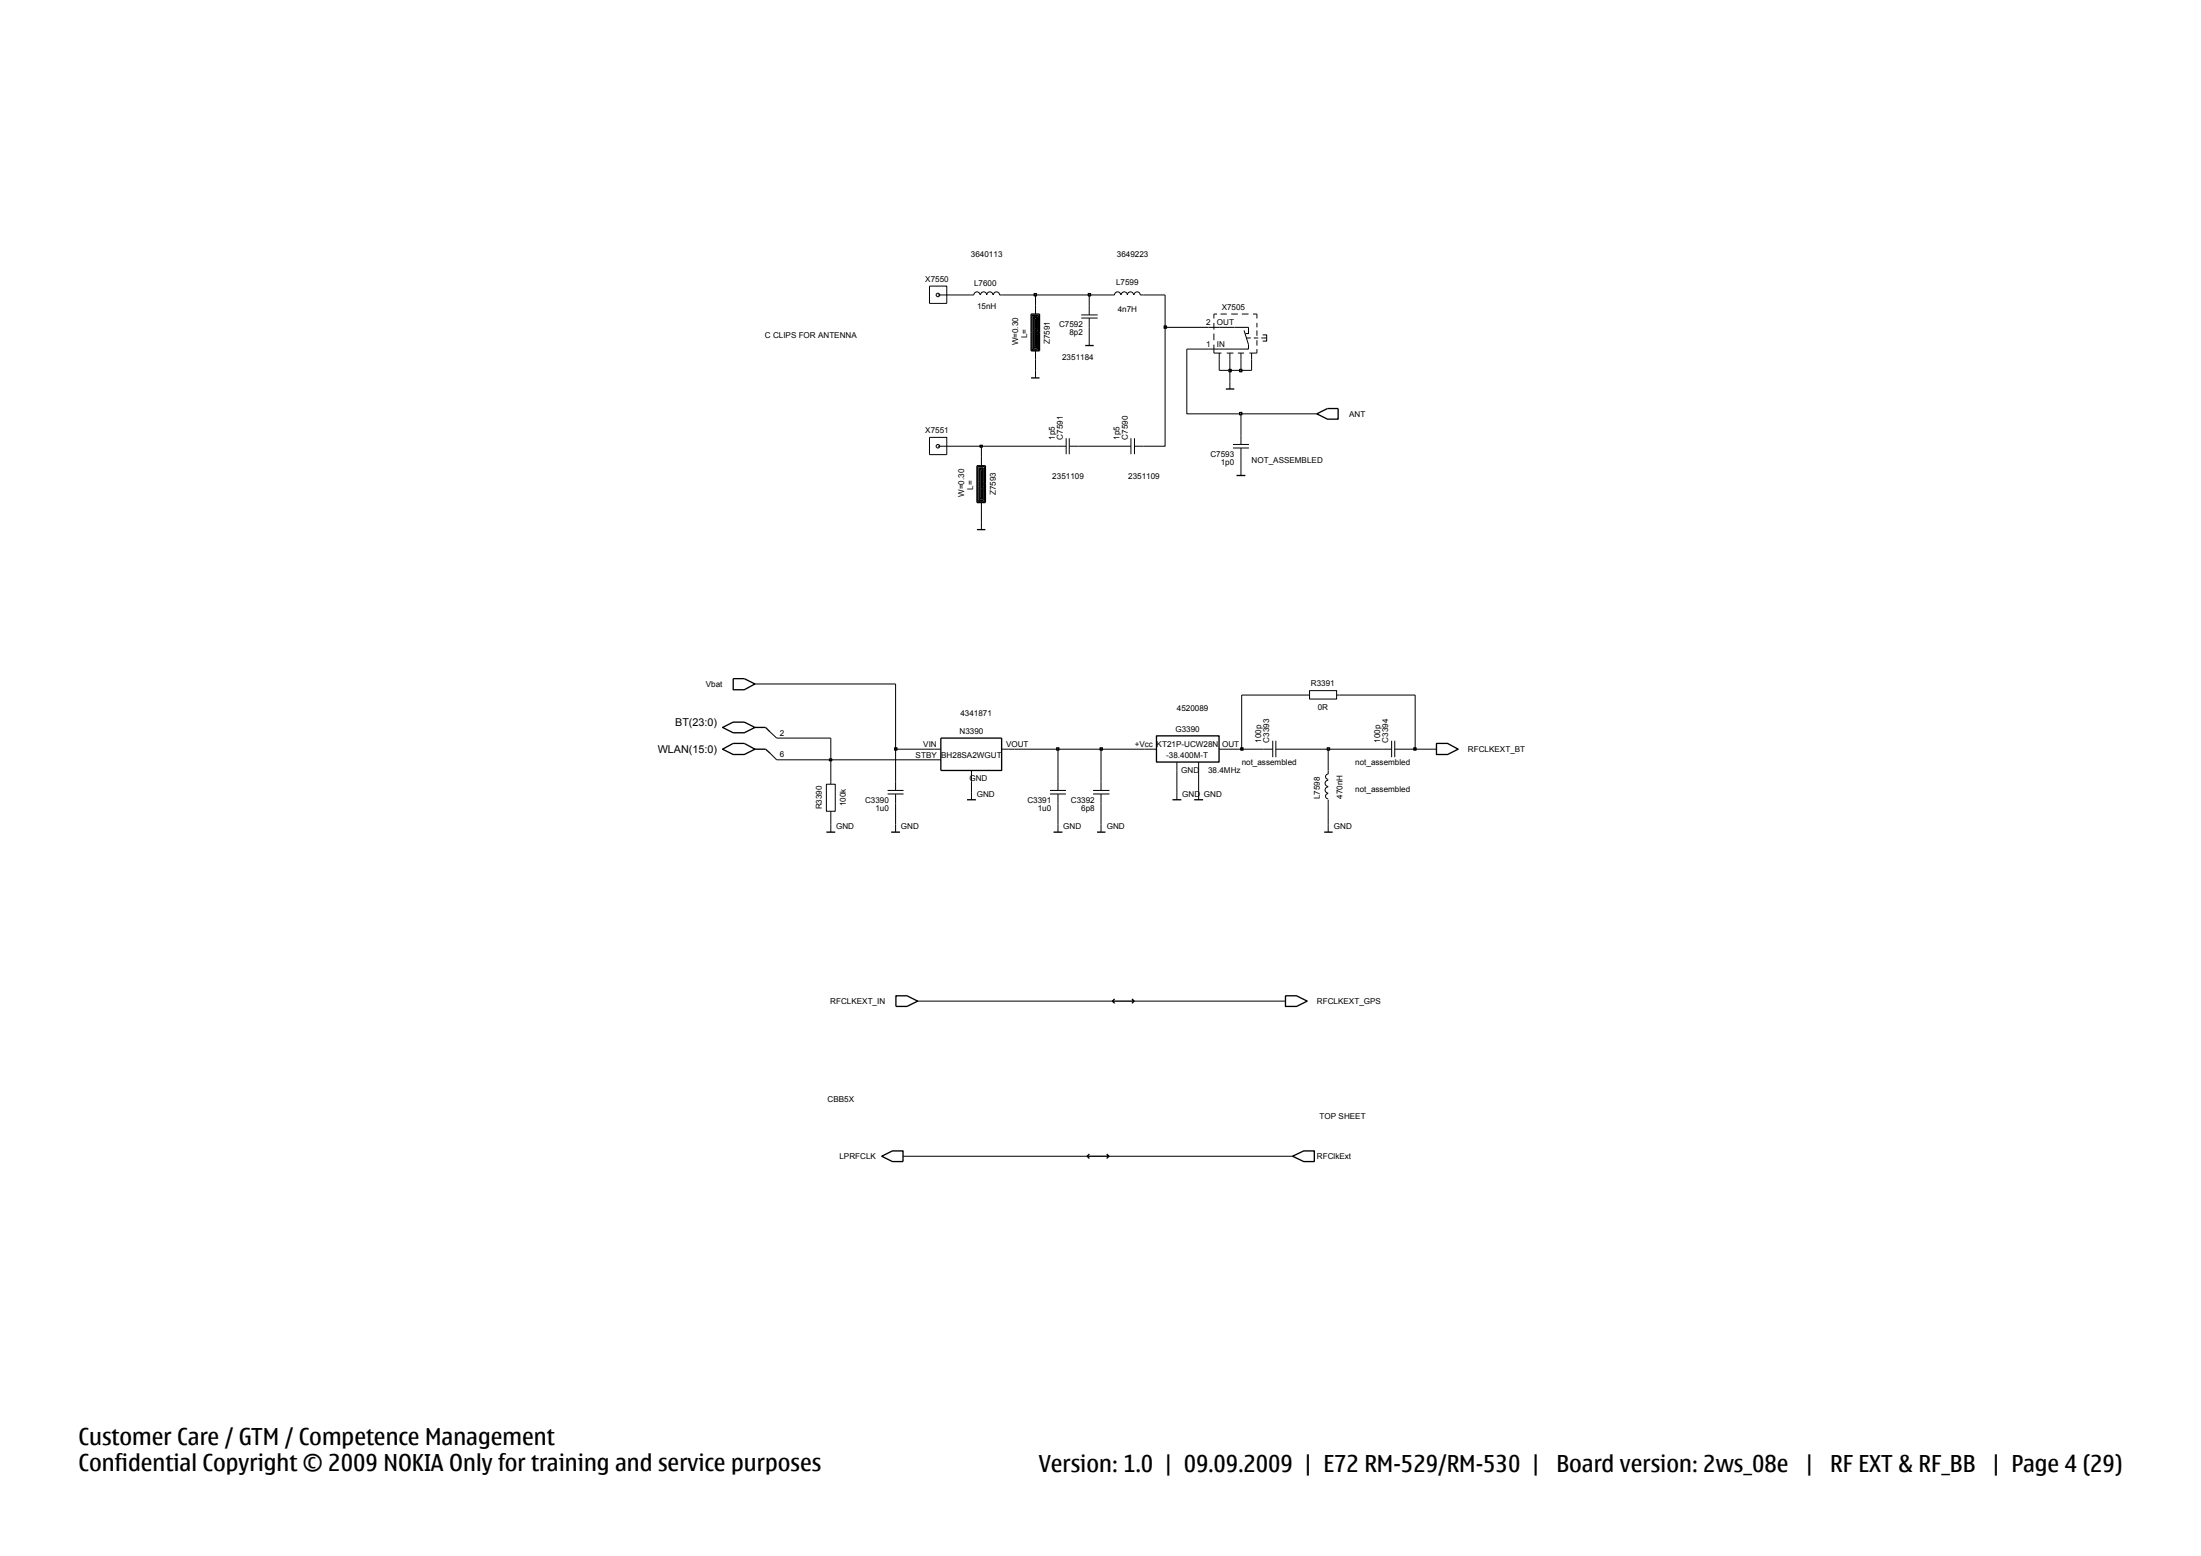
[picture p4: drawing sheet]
<svg xmlns="http://www.w3.org/2000/svg" width="420mm" height="297mm" viewBox="0 0 420 297" stroke-linecap="round" stroke-linejoin="round" font-family="sans-serif">
<g fill="none" stroke="#000" stroke-width=".19">
<path d="M177.4 54.6h3.3v3.3h-3.3zM185.2 56.3h.6a.59 .59 0 0 1 .6-.6 .59 .59 0 0 1 .6 .6M187.1 56.3a.59 .59 0 0 1 .6-.6 .59 .59 0 0 1 .6 .6 .59 .59 0 0 1 .6-.6 .59 .59 0 0 1 .6 .6M189.6 56.3a.59 .59 0 0 1 .6-.6 .59 .59 0 0 1 .5 .6h.6M197.6 58.3v1.6M207.8 58.3v1.8M212 56.3h.7a.59 .59 0 0 1 .6-.6 .59 .59 0 0 1 .6 .6M213.9 56.3a.59 .59 0 0 1 .6-.6 .59 .59 0 0 1 .6 .6 .59 .59 0 0 1 .6-.6 .59 .59 0 0 1 .6 .6M216.4 56.3a.59 .59 0 0 1 .6-.6 .59 .59 0 0 1 .6 .6h.6M232.2 59.9h-.6v.9M232.9 59.9h1.2M234.9 59.9h1.3"/>
<path d="M237 59.9h1.2M239.1 59.9h.8v.9M197.6 67v1.7M197.6 70.7v1.4M206.3 60.7h3.2M206.3 60.1h3.2M207.8 60.7v1.8M207.8 64.5v1.5M230.6 62.5h7.6v1.2h-.6M231.6 61.6v1.3M231.6 63.7v1.2M231.6 65.8v1.6h1.5"/>
<path d="M232.7 67.4v1.3M234.1 67.4h1.3M234.7 67.4v1.3M234.7 72.8v1.5M236.2 67.4h1.2M236.8 67.4v1.3M237.4 63.1l.8 2.7v.8h-7.6M237.8 64.5h.9M238.8 67.4v1.3M239.3 64.5h.8M239.9 61.6v.9M239.9 63.1v1"/>
<path d="M239.9 64.9v1.1M239.9 66.6v.8h-1.5M240.7 64.5h1M241 63.9h.7v1.2h-.7M177.4 83.5h3.3v3.3h-3.3zM187.3 87.2v1.7M187.3 95.9v1.6M187.3 99.7v1.4M201.7 85.2h1.7M203.4 83.6v3.1M204 85.2h1.8M204 83.6v3.1"/>
<path d="M214.1 85.2h1.7M215.8 83.6v3.1M216.5 85.2h1.7M216.5 83.6v3.1M235.3 84.8h3M235.3 85.5h3M236.8 83.1v1.7M236.8 85.5v1.7M236.8 89.3v1.5M146.9 139.7l1.3 1.2M249.4 132.7h.5M249.9 131.8h5.2v1.6h-5.2z"/>
<path d="M255.1 132.7h.5M146.9 143.8l1.3 1.2h10.3v4.7M157.7 149.7h1.7v5.2h-1.7zM158.5 154.9v3.9M169.4 150.9h3M169.4 151.6h3M170.9 143v7.9M170.9 151.6v7.2M177.1 143h2.4M177.1 145h2.4M185.4 147.1v5.6M191.1 143h2.5"/>
<path d="M200.4 150.9h3M200.4 151.6h3M201.9 143v7.9M201.9 151.6v7.2M208.6 151.6h3.1M208.6 150.9h3.1M210.1 143v7.9M210.1 151.6v7.2M218.4 143h2.3M224.6 145.5v7.2M228.7 145.5v7.2M232.6 143h2.3"/>
<path d="M241.1 143h1.8M242.9 141.4v3.1M243.5 143h1.7M243.5 141.4v3.1M253.4 151.5a.51 .51 0 0 0-.5 .5 .51 .51 0 0 0 .5 .5M253.4 150.2a.59 .59 0 0 0-.5 .6 .59 .59 0 0 0 .5 .6M253.4 148.9a.59 .59 0 0 0-.5 .6 .59 .59 0 0 0 .5 .6M253.4 143v4.7a.51 .51 0 0 0-.5 .5 .51 .51 0 0 0 .5 .6M253.4 152.7v6.1M263.8 143h1.8M265.6 141.4v3.1M266.1 143h1.8"/>
<path d="M266.1 141.4v3.1M175.1 191.1h37.2M216.4 191.1h28.9"/>
<circle cx="179" cy="56.3" r=".34"/>
<circle cx="179" cy="85.2" r=".34"/>
</g>
<g fill="none" stroke="#000" stroke-width=".25">
<path d="M196.8 59.9h1.6v7.1h-1.6zM196.8 72.1h1.6M196.9 60.2h1.3v6.6h-1.3zM197.2 60.4h.7v6.2h-.7zM197.3 60.6h.5v5.8h-.5zM197.6 60.8v5.4M207.1 66h1.6M233.9 74.3h1.6M251.3 79l2-1h2v2h-2zM186.4 88.9h1.6v7h-1.6zM186.6 89.1h1.3v6.6h-1.3zM186.8 89.3h.8v6.2h-.8z"/>
<path d="M187 89.5h.4v5.7h-.4zM187.3 89.7v5.4M236 90.8h1.6M186.4 101.1h1.6M137.9 138.9l2-1.1h2.1l2.1 1.1-2.1 1h-2.1zM139.9 129.5h2.1l2.1 1.1-2.1 1.1h-2.1zM146.1 138.9l.8 .8M137.9 143l2-1.1h2.1l2.1 1.1-2.1 1h-2.1zM146.1 143l.8 .8M157.7 158.8h1.7M170.1 158.8h1.6M179.5 140.9h11.6v6.2h-11.6z"/>
<path d="M184.5 152.7h1.7M201 158.8h1.7M209.3 158.8h1.6M220.7 140.5h11.9v5h-11.9zM223.7 152.7h1.7M227.9 152.7h1.7M252.7 158.8h1.6M274.1 141.9h2.1l2.1 1.1-2.1 1h-2.1zM171 190.1h2.1l2 1-2 1h-2.1zM212.7 190.7l-.4 .4 .4 .4M216 190.7l.4 .4h-4.1M216.4 191.1l-.4 .4"/>
<path d="M245.3 190.1h2.1l2 1-2 1h-2.1z"/>
</g>
<path d="M158.3 144.9h.4v.3h-.4z" fill-rule="evenodd" fill="#c2c2c2" stroke="#000" stroke-width=".25"/>
<path d="M158.5 140.9v4.1h18.6" fill="none" stroke="#000" stroke-width=".19"/>
<path d="M144.1 143h2" fill="none" stroke="#000" stroke-width=".25"/>
<path d="M170.7 142.7h.5v.5h-.5z" fill-rule="evenodd" fill="#c2c2c2" stroke="#000" stroke-width=".25"/>
<path d="M170.9 130.6v12.4h6.2M193.6 143h8.3" fill="none" stroke="#000" stroke-width=".19"/>
<path d="M201.6 142.7h.5v.5h-.5z" fill-rule="evenodd" fill="#c2c2c2" stroke="#000" stroke-width=".25"/>
<path d="M201.9 143h8.2" fill="none" stroke="#000" stroke-width=".19"/>
<path d="M209.9 142.7h.5v.5h-.5z" fill-rule="evenodd" fill="#c2c2c2" stroke="#000" stroke-width=".25"/>
<path d="M210.1 143h8.3M234.9 143h2" fill="none" stroke="#000" stroke-width=".19"/>
<path d="M236.8 142.7h.4v.5h-.4z" fill-rule="evenodd" fill="#c2c2c2" stroke="#000" stroke-width=".25"/>
<path d="M236.9 132.7v10.3h4.2M245.2 143h8.2" fill="none" stroke="#000" stroke-width=".19"/>
<path d="M253.3 142.7h.4v.5h-.4z" fill-rule="evenodd" fill="#c2c2c2" stroke="#000" stroke-width=".25"/>
<path d="M253.4 143h10.4M267.9 143h2.1" fill="none" stroke="#000" stroke-width=".19"/>
<path d="M269.8 142.7h.4v.5h-.4z" fill-rule="evenodd" fill="#c2c2c2" stroke="#000" stroke-width=".25"/>
<path d="M179 85.2h8.3v2M187.3 97.5v2.2M236.8 87.2v2.1M144.1 130.6h26.8M236.9 132.7h12.5M255.6 132.7h14.4v10.3h4.1M148.2 140.9h10.3" fill="none" stroke="#000" stroke-width=".19"/>
<path d="M144.1 138.9h2" fill="none" stroke="#000" stroke-width=".25"/>
<path d="M187 85h.4v.3h-.4z" fill-rule="evenodd" fill="#c2c2c2" stroke="#000" stroke-width=".25"/>
<path d="M222.3 62.5v22.7h-4.1M226.5 66.6v12.4h10.3v4.1M187.3 85.2h14.4M205.8 85.2h8.3" fill="none" stroke="#000" stroke-width=".19"/>
<path d="M236.5 78.7h.5v.5h-.5z" fill-rule="evenodd" fill="#c2c2c2" stroke="#000" stroke-width=".25"/>
<path d="M197.6 68.7v2M232.7 68.7v2h2v2.1M236.8 79h14.5" fill="none" stroke="#000" stroke-width=".19"/>
<path d="M234.5 70.5h.4v.4h-.4z" fill-rule="evenodd" fill="#c2c2c2" stroke="#000" stroke-width=".25"/>
<path d="M234.7 68.7v2h2.1" fill="none" stroke="#000" stroke-width=".19"/>
<path d="M236.5 70.5h.5v.4h-.5z" fill-rule="evenodd" fill="#c2c2c2" stroke="#000" stroke-width=".25"/>
<path d="M207.8 62.5v2M226.5 66.6h4.1M236.8 68.7v2h2v-2" fill="none" stroke="#000" stroke-width=".19"/>
<path d="M222.2 62.2h.4v.5h-.4z" fill-rule="evenodd" fill="#c2c2c2" stroke="#000" stroke-width=".25"/>
<path d="M179 56.3h6.2M191.3 56.3h6.3v2M207.8 56.3v2M222.3 56.3v6.2h8.3" fill="none" stroke="#000" stroke-width=".19"/>
<path d="M197.3 56h.5v.5h-.5z" fill-rule="evenodd" fill="#c2c2c2" stroke="#000" stroke-width=".25"/>
<path d="M197.6 56.3h10.2" fill="none" stroke="#000" stroke-width=".19"/>
<path d="M207.7 56h.4v.5h-.4z" fill-rule="evenodd" fill="#c2c2c2" stroke="#000" stroke-width=".25"/>
<path d="M207.8 56.3h4.2M218.2 56.3h4.1M172.3 220.7h35.2M211.6 220.7h35.1" fill="none" stroke="#000" stroke-width=".19"/>
<path d="M168.3 220.7l2-1h2v2h-2zM207.9 220.3l-.4 .4 .4 .4M211.2 220.3l.4 .4h-4.1M211.6 220.7l-.4 .4M246.7 220.7l2.1-1h2v2h-2z" fill="none" stroke="#000" stroke-width=".25"/>
<g font-size="4.4">
<text x="15" y="275.9">Customer Care / GTM / Competence Management</text>
<text x="15" y="280.8">Confidential Copyright © 2009 NOKIA Only for training and service purposes</text>
<text x="198.3" y="280.9">Version: 1.0 | 09.09.2009 | E72 RM-529/RM-530 |</text>
<text x="297" y="280.9">Board version: 2ws_08e</text>
<text x="344.5" y="280.9">|</text>
<text x="349.2" y="280.9">RF EXT &amp; RF_BB</text>
<text x="380.1" y="280.9">| Page 4 (29)</text>
</g>
<g font-size="2.1">
<text x="125.5" y="143.8">WLAN(15:0)</text>
<text x="128.8" y="138.6">BT(23:0)</text>
</g>
<g font-size="1.5">
<text x="176.6" y="53.8">X7550</text>
<text x="185.3" y="49">3640113</text>
<text x="213.1" y="49">3649223</text>
<text x="185.9" y="54.6">L7600</text>
<text x="186.4" y="58.9">15nH</text>
<text x="213" y="54.3">L7599</text>
<text x="213.3" y="59.5">4n7H</text>
<text x="233.1" y="59.2">X7505</text>
<text x="146" y="64.5">C CLIPS FOR ANTENNA</text>
<text x="194.3" y="65.9" transform="rotate(-90 194.3 65.9)">W=0.30</text>
<text x="196" y="64.6" transform="rotate(-90 196 64.6)">L=</text>
<text x="200.3" y="65.7" transform="rotate(-90 200.3 65.7)">Z7591</text>
<text x="202.1" y="62.5">C7592</text>
<text x="204.1" y="64">8p2</text>
<text x="230.2" y="62.1">2</text>
<text x="232.2" y="62.1">OUT</text>
<text x="202.7" y="68.8">2351184</text>
<text x="230.2" y="66.2">1</text>
<text x="232.2" y="66.2">IN</text>
<text x="176.6" y="82.7">X7551</text>
<text x="201.3" y="83.9" transform="rotate(-90 201.3 83.9)">1p5</text>
<text x="202.8" y="83.9" transform="rotate(-90 202.8 83.9)">C7591</text>
<text x="213.6" y="83.9" transform="rotate(-90 213.6 83.9)">1p5</text>
<text x="215.2" y="83.9" transform="rotate(-90 215.2 83.9)">C7590</text>
<text x="257.5" y="79.6">ANT</text>
<text x="231" y="87.2">C7593</text>
<text x="233" y="88.8">1p0</text>
<text x="238.8" y="88.3">NOT_ASSEMBLED</text>
<text x="184" y="94.9" transform="rotate(-90 184 94.9)">W=0.30</text>
<text x="185.7" y="93.5" transform="rotate(-90 185.7 93.5)">L=</text>
<text x="190" y="94.6" transform="rotate(-90 190 94.6)">Z7593</text>
<text x="200.8" y="91.4">2351109</text>
<text x="215.3" y="91.4">2351109</text>
<text x="134.7" y="131.1">Vbat</text>
<text x="250.2" y="131">R3391</text>
<text x="183.3" y="136.7">4341871</text>
<text x="224.6" y="135.7">4520089</text>
<text x="251.4" y="135.5">0R</text>
<text x="148.8" y="140.4">2</text>
<text x="176.2" y="142.6">VIN</text>
<text x="183.1" y="140">N3390</text>
<text x="192" y="142.6">VOUT</text>
<text x="216.5" y="142.6">+Vcc</text>
<text x="220.7" y="142.6">KT21P-UCW28N</text>
<text x="224.3" y="139.7">G3390</text>
<text x="233.2" y="142.6">OUT</text>
<text x="240.7" y="141.7" transform="rotate(-90 240.7 141.7)">100p</text>
<text x="242.2" y="141.7" transform="rotate(-90 242.2 141.7)">C3393</text>
<text x="263.4" y="141.7" transform="rotate(-90 263.4 141.7)">100p</text>
<text x="264.9" y="141.7" transform="rotate(-90 264.9 141.7)">C3394</text>
<text x="280.1" y="143.5">RFCLKEXT_BT</text>
<text x="148.8" y="144.6">6</text>
<text x="174.7" y="144.6">STBY</text>
<text x="179.6" y="144.6">BH28SA2WGUT</text>
<text x="185" y="149">GND</text>
<text x="222.5" y="144.6">-38.400M-T</text>
<text x="225.4" y="147.5">GND</text>
<text x="230.5" y="147.5">38.4MHz</text>
<text x="236.9" y="146">not_assembled</text>
<text x="258.6" y="146">not_assembled</text>
<text x="156.8" y="154.5" transform="rotate(-90 156.8 154.5)">R3390</text>
<text x="161.4" y="153.9" transform="rotate(-90 161.4 153.9)">100k</text>
<text x="165.1" y="153.3">C3390</text>
<text x="167" y="154.9">1u0</text>
<text x="186.4" y="152.1">GND</text>
<text x="196.1" y="153.3">C3391</text>
<text x="198" y="154.9">1u0</text>
<text x="204.4" y="153.3">C3392</text>
<text x="206.3" y="154.9">6p8</text>
<text x="225.6" y="152.1">GND GND</text>
<text x="251.8" y="152.5" transform="rotate(-90 251.8 152.5)">L7598</text>
<text x="256.2" y="152.5" transform="rotate(-90 256.2 152.5)">470nH</text>
<text x="258.6" y="151.2">not_assembled</text>
<text x="159.6" y="158.2">GND</text>
<text x="171.9" y="158.2">GND</text>
<text x="202.9" y="158.2">GND</text>
<text x="211.2" y="158.2">GND</text>
<text x="254.5" y="158.2">GND</text>
<text x="158.4" y="191.7">RFCLKEXT_IN</text>
<text x="251.3" y="191.6">RFCLKEXT_GPS</text>
<text x="157.9" y="210.4">CBB5X</text>
<text x="251.8" y="213.5">TOP SHEET</text>
<text x="160.2" y="221.3">LPRFCLK</text>
<text x="251.3" y="221.3">RFClkExt</text>
</g>
</svg>
